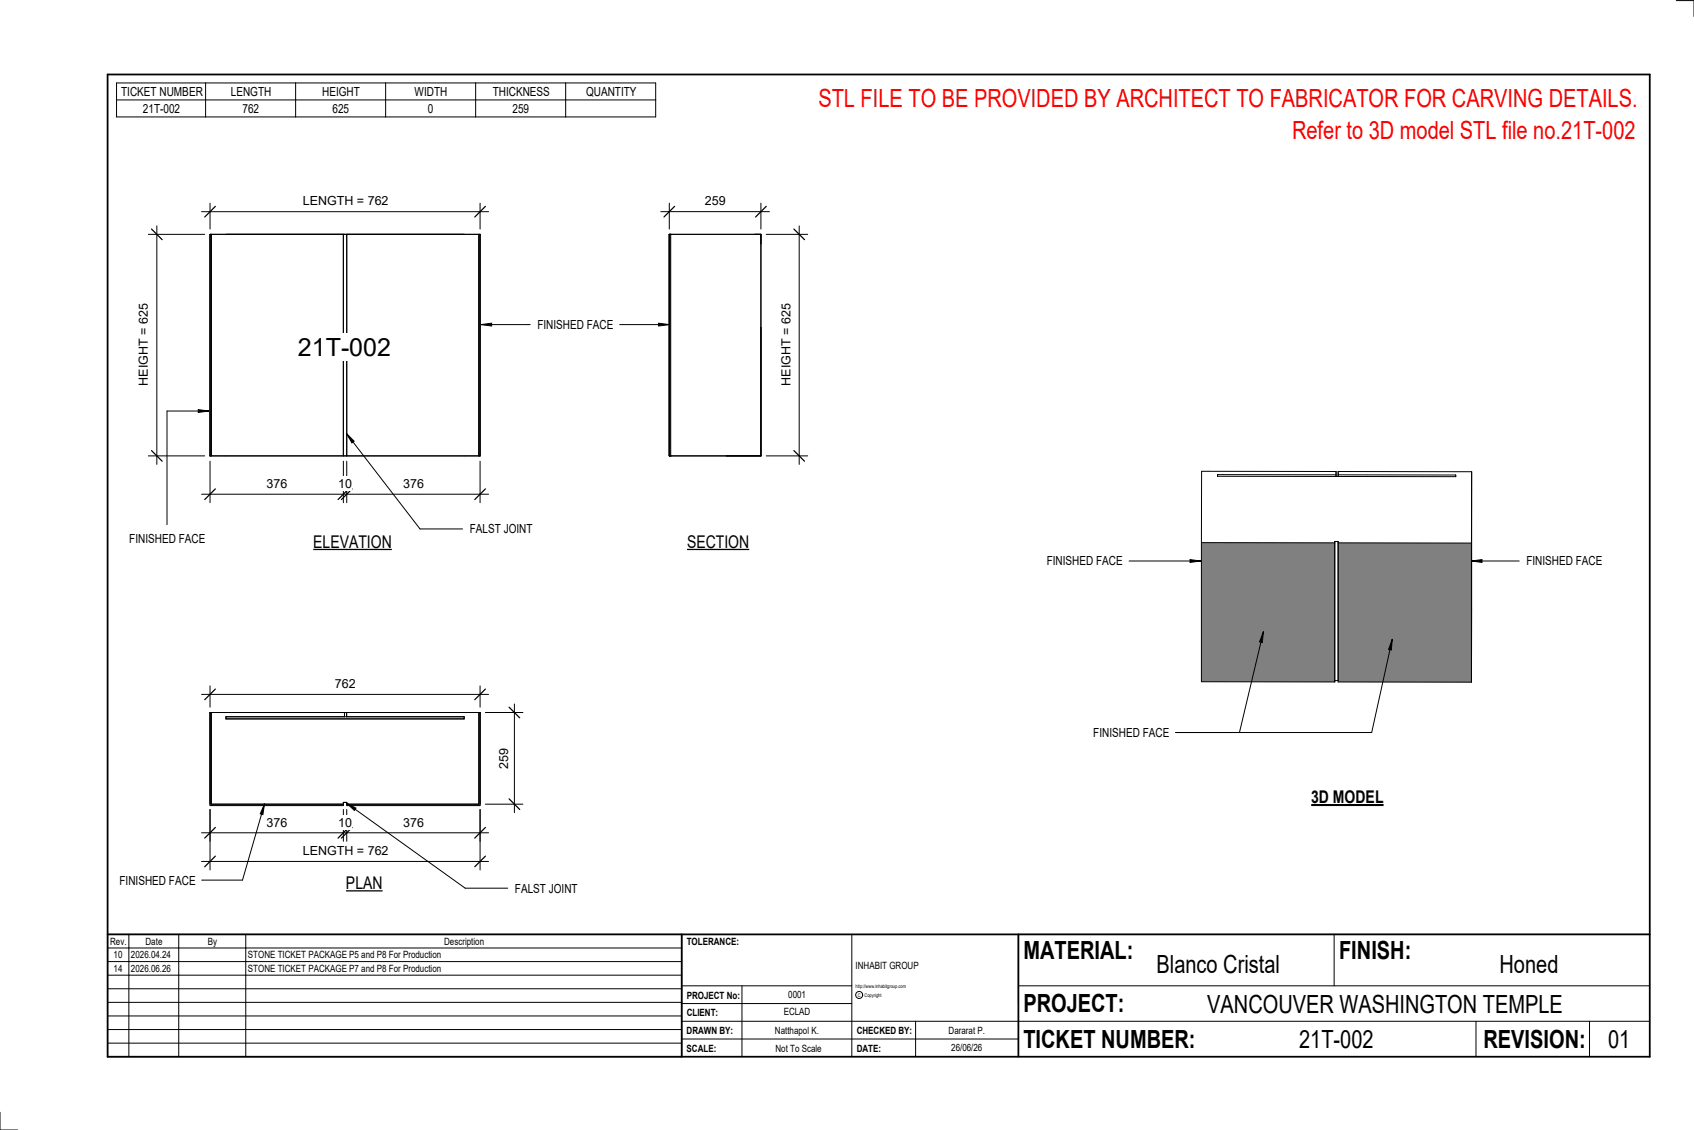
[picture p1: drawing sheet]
<svg xmlns="http://www.w3.org/2000/svg" width="914mm" height="610mm" viewBox="0 0 914 610" stroke-linecap="round" stroke-linejoin="round" font-family="sans-serif">
<g fill="#808080">
<path d="M649 293h71v75h-71z"/>
<path d="M722 293h72v75h-72z"/>
</g>
<path d="M794 254v114" fill="none" stroke="#808080" stroke-width=".54"/>
<path d="M721 256h-64v1h129v-1h-64M721 257v-3h-72v114h71v-76h2v76h72M722 257v-3h72v114M649 293h71M722 293h72v75M720 367h2" fill="none" stroke="#000" stroke-width=".54"/>
<path d="M361 126h1v120h-1z" fill="#7c7c7c"/>
<path d="M361 126h50v120h-50zM362 126v120" fill="none" stroke="#000" stroke-width=".54"/>
<g fill="#7c7c7c">
<path d="M258 126h1v120h-1z"/>
<path d="M113 126h1v120h-1z"/>
</g>
<path d="M113 126h146v120h-146zM114 126v120M185 126v120M187 126v120M258 126v120" fill="none" stroke="#000" stroke-width=".54"/>
<path d="M113 384v51h72v-1h-71v-50zM187 434v1h72v-51h-1v50z" fill="#7c7c7c"/>
<path d="M414 126h22M431 122v129M414 246h22M113 384h146v51h-72v-2h-2v2h-72zM114 384v50h71M122 387h129v1h-129zM186 384v3M187 384v3M258 384v50h-71" fill="none" stroke="#000" stroke-width=".54"/>
<path d="M429 124l5 5M429 243l5 6" fill="none" stroke="#000" stroke-width=".67"/>
<path d="M421 164h7v44h-7z" fill="#fff"/>
<path d="M357 114h58M361 110v14M411 110v14" fill="none" stroke="#000" stroke-width=".54"/>
<path d="M364 111l-6 6M414 111l-6 6" fill="none" stroke="#000" stroke-width=".67"/>
<g fill="#fff">
<path d="M380 105h11v7h-11z"/>
<path d="M161 180h51v15h-51z"/>
</g>
<path d="M113 249v22M185 249v22M187 249v22M259 249v22M109 267h155" fill="none" stroke="#000" stroke-width=".54"/>
<path d="M116 264l-5 5M188 264l-6 5M190 264l-6 5M262 264l-6 5" fill="none" stroke="#000" stroke-width=".67"/>
<g fill="#fff">
<path d="M144 257h11v8h-11z"/>
<path d="M183 257h7v8h-7z"/>
<path d="M218 257h11v8h-11z"/>
</g>
<path d="M80 126h31M85 122v129M80 246h31" fill="none" stroke="#000" stroke-width=".54"/>
<path d="M82 124l6 5M82 243l6 6" fill="none" stroke="#000" stroke-width=".67"/>
<path d="M74 164h7v44h-7z" fill="#fff"/>
<path d="M109 114h155M113 110v14M259 110v14" fill="none" stroke="#000" stroke-width=".54"/>
<path d="M116 111l-5 6M262 111l-6 6" fill="none" stroke="#000" stroke-width=".67"/>
<path d="M163 105h46v7h-46z" fill="#fff"/>
<path d="M109 375h155M113 370v12M259 370v12" fill="none" stroke="#000" stroke-width=".54"/>
<path d="M116 372l-5 5M262 372l-6 5" fill="none" stroke="#000" stroke-width=".67"/>
<path d="M181 365h11v8h-11z" fill="#fff"/>
<path d="M278 380v58M262 384h20M262 434h20" fill="none" stroke="#000" stroke-width=".54"/>
<path d="M275 382l6 5M275 431l6 6" fill="none" stroke="#000" stroke-width=".67"/>
<path d="M268 404h8v11h-8z" fill="#fff"/>
<path d="M113 437v17M185 437v17M187 437v17M259 437v17M109 449h155" fill="none" stroke="#000" stroke-width=".54"/>
<path d="M116 446l-5 6M188 446l-6 6M190 446l-6 6M262 446l-6 6" fill="none" stroke="#000" stroke-width=".67"/>
<g fill="#fff">
<path d="M144 440h11v7h-11z"/>
<path d="M183 440h7v7h-7z"/>
<path d="M218 440h11v7h-11z"/>
</g>
<path d="M113 437v32M259 437v32M109 465h155" fill="none" stroke="#000" stroke-width=".54"/>
<path d="M116 462l-5 6M262 462l-6 6" fill="none" stroke="#000" stroke-width=".67"/>
<path d="M163 455h46v8h-46z" fill="#fff"/>
<g fill="none" stroke="#000" stroke-width=".54">
<path d="M905 0h9v9M460 504v66M720 504v28M891 504h-341v37M368 532h92M401 532v38M550 532h341M368 551h523M368 541h92M494 551v19M797 551v19M858 551v19"/>
<path d="M368 561h182M0 600v10h10"/>
<circle cx="464" cy="537" r="1.9"/>
</g>
<path d="M58 40h833v530h-833zM58 504h833M368 504v66M550 504v66" fill="none" stroke="#000" stroke-width=".96"/>
<g fill="#fff">
<path d="M652 534h192v15h-192z"/>
<path d="M513 562h17v6h-17z"/>
<path d="M425 533h10v6h-10z"/>
<path d="M423 543h15v6h-15z"/>
<path d="M418 553h24v6h-24z"/>
<path d="M624 513h68v15h-68z"/>
<path d="M809 513h33v15h-33z"/>
<path d="M512 553h20v6h-20z"/>
<path d="M701 553h41v15h-41z"/>
<path d="M442 45h443v16h-443z"/>
<path d="M868 553h12v15h-12z"/>
<path d="M61 512h5v6h-5z"/>
<path d="M61 520h5v6h-5z"/>
</g>
<path d="M58 504h310v66h-310zM58 519h310M58 511h310M70 504v66M96 504v66M133 504v66M58 533h310M58 526h310M58 555h310M58 548h310M58 541h310M58 563h310" fill="none" stroke="#000" stroke-width=".54"/>
<path d="M169 287h43v10h-43z" fill="#fff"/>
<path d="M169 296h43" fill="none" stroke="#000" stroke-width=".69" stroke-linecap="butt"/>
<path d="M187 471h20v11h-20z" fill="#fff"/>
<path d="M187 481h20" fill="none" stroke="#000" stroke-width=".69" stroke-linecap="butt"/>
<path d="M708 424h39v12h-39z" fill="#fff"/>
<path d="M708 434h39" fill="none" stroke="#000" stroke-width="1.1" stroke-linecap="butt"/>
<path d="M697 63h188v15h-188z" fill="#fff"/>
<path d="M260 175l5-1v2zM260 175h26M335 175h26M356 174l5 1-5 1z" fill="none" stroke="#000" stroke-width=".54"/>
<path d="M260 175l5-1v2zM356 174l5 1-5 1z" fill="#000"/>
<path d="M290 171h41v8h-41z" fill="#fff"/>
<path d="M682 341l-1 6-1-1zM682 341l-13 54M752 345l-1 6-1-1zM752 345l-12 50h-105" fill="none" stroke="#000" stroke-width=".54"/>
<path d="M682 341l-1 6-1-1zM752 345l-1 6-1-1z" fill="#000"/>
<path d="M590 391h41v8h-41z" fill="#fff"/>
<path d="M107 221l6 1h-6z" fill="#000"/>
<path d="M107 221l6 1h-6zM113 222h-23v61" fill="none" stroke="#000" stroke-width=".54"/>
<g fill="#fff">
<path d="M70 287h40v8h-40z"/>
<path d="M371 287h33v10h-33z"/>
</g>
<path d="M371 296h33" fill="none" stroke="#000" stroke-width=".69" stroke-linecap="butt"/>
<path d="M143 434l-1 5h-2zM143 434l-12 41h-22" fill="none" stroke="#000" stroke-width=".54"/>
<path d="M143 434l-1 5h-2z" fill="#000"/>
<path d="M65 471h40v8h-40z" fill="#fff"/>
<path d="M187 433l5 3-1 1z" fill="#000"/>
<path d="M187 433l5 3-1 1zM187 433l64 46h23" fill="none" stroke="#000" stroke-width=".54"/>
<path d="M278 475h34v8h-34z" fill="#fff"/>
<path d="M63 45h291v18h-291zM63 54h291M111 45v18M160 45v18M208 45v18M257 45v18M305 45v18M609 303h39M642 302l6 1h-6z" fill="none" stroke="#000" stroke-width=".54"/>
<path d="M642 302l6 1h-6z" fill="#000"/>
<path d="M565 299h41v8h-41z" fill="#fff"/>
<path d="M794 303l6-1v1z" fill="#000"/>
<path d="M794 303l6-1v1zM794 303h26" fill="none" stroke="#000" stroke-width=".54"/>
<path d="M824 299h41v8h-41z" fill="#fff"/>
<path d="M187 234l4 4-1 1z" fill="#000"/>
<path d="M187 234l4 4-1 1zM187 234l40 51h23" fill="none" stroke="#000" stroke-width=".54"/>
<path d="M254 282h33v7h-33z" fill="#fff"/>
<g font-size="13.5" fill="#f00">
<text x="442" y="58">STL FILE TO BE PROVIDED BY ARCHITECT TO FABRICATOR FOR CARVING DETAILS.</text>
<text x="697" y="75">Refer to 3D model STL file no.21T-002</text>
</g>
<g font-size="13.5">
<text x="161" y="192">21T-002</text>
<text x="552" y="517">MATERIAL:</text>
<text x="723" y="517">FINISH:</text>
<text x="624" y="525">Blanco Cristal</text>
<text x="809" y="525">Honed</text>
<text x="552" y="546">PROJECT:</text>
<text x="652" y="546">VANCOUVER WASHINGTON TEMPLE</text>
<text x="552" y="565">TICKET NUMBER:</text>
<text x="701" y="565">21T-002</text>
<text x="801" y="565">REVISION:</text>
<text x="868" y="565">01</text>
</g>
<g font-size="9.4">
<text x="169" y="295">ELEVATION</text>
<text x="371" y="295">SECTION</text>
<text x="708" y="433">3D MODEL</text>
<text x="187" y="480">PLAN</text>
</g>
<g font-size="6.7">
<text x="65" y="52">TICKET NUMBER</text>
<text x="125" y="52">LENGTH</text>
<text x="174" y="52">HEIGHT</text>
<text x="224" y="52">WIDTH</text>
<text x="266" y="52">THICKNESS</text>
<text x="316" y="52">QUANTITY</text>
<text x="77" y="61">21T-002</text>
<text x="131" y="61">762</text>
<text x="179" y="61">625</text>
<text x="231" y="61">0</text>
<text x="277" y="61">259</text>
<text x="163" y="111">LENGTH = 762</text>
<text x="380" y="111">259</text>
<text x="290" y="178">FINISHED FACE</text>
<text x="80" y="208" transform="rotate(-90 80 208)">HEIGHT = 625</text>
<text x="427" y="208" transform="rotate(-90 427 208)">HEIGHT = 625</text>
<text x="144" y="263">376</text>
<text x="183" y="263">10</text>
<text x="218" y="263">376</text>
<text x="254" y="288">FALST JOINT</text>
<text x="70" y="293">FINISHED FACE</text>
<text x="565" y="305">FINISHED FACE</text>
<text x="824" y="305">FINISHED FACE</text>
<text x="181" y="371">762</text>
<text x="590" y="398">FINISHED FACE</text>
<text x="274" y="415" transform="rotate(-90 274 415)">259</text>
<text x="144" y="446">376</text>
<text x="183" y="446">10</text>
<text x="218" y="446">376</text>
<text x="163" y="461">LENGTH = 762</text>
<text x="65" y="477">FINISHED FACE</text>
<text x="278" y="482">FALST JOINT</text>
</g>
<g font-size="5.4">
<text x="59" y="510">Rev.</text>
<text x="79" y="510">Date</text>
<text x="112" y="510">By</text>
<text x="240" y="510">Description</text>
<text x="371" y="510">TOLERANCE:</text>
<text x="61" y="517">10</text>
<text x="71" y="517">2026.04.24</text>
<text x="134" y="517">STONE TICKET PACKAGE P5 and P8 For Production</text>
<text x="61" y="525">14</text>
<text x="71" y="524">2026.06.26</text>
<text x="134" y="524">STONE TICKET PACKAGE P7 and P8 For Production</text>
<text x="462" y="523">INHABIT GROUP</text>
<text x="371" y="539">PROJECT No:</text>
<text x="425" y="538">0001</text>
<text x="371" y="548">CLIENT:</text>
<text x="423" y="548">ECLAD</text>
<text x="371" y="558">DRAWN BY:</text>
<text x="418" y="558">Natthapol K.</text>
<text x="462" y="558">CHECKED BY:</text>
<text x="512" y="558">Dararat P.</text>
<text x="371" y="567">SCALE:</text>
<text x="419" y="567">Not To Scale</text>
<text x="462" y="567">DATE:</text>
<text x="513" y="567">26/06/26</text>
</g>
<g font-size="2.7">
<text x="462" y="533">http://www.inhabitgroup.com</text>
<text x="463" y="538">C</text>
<text x="467" y="538">Copyright</text>
</g>
</svg>
